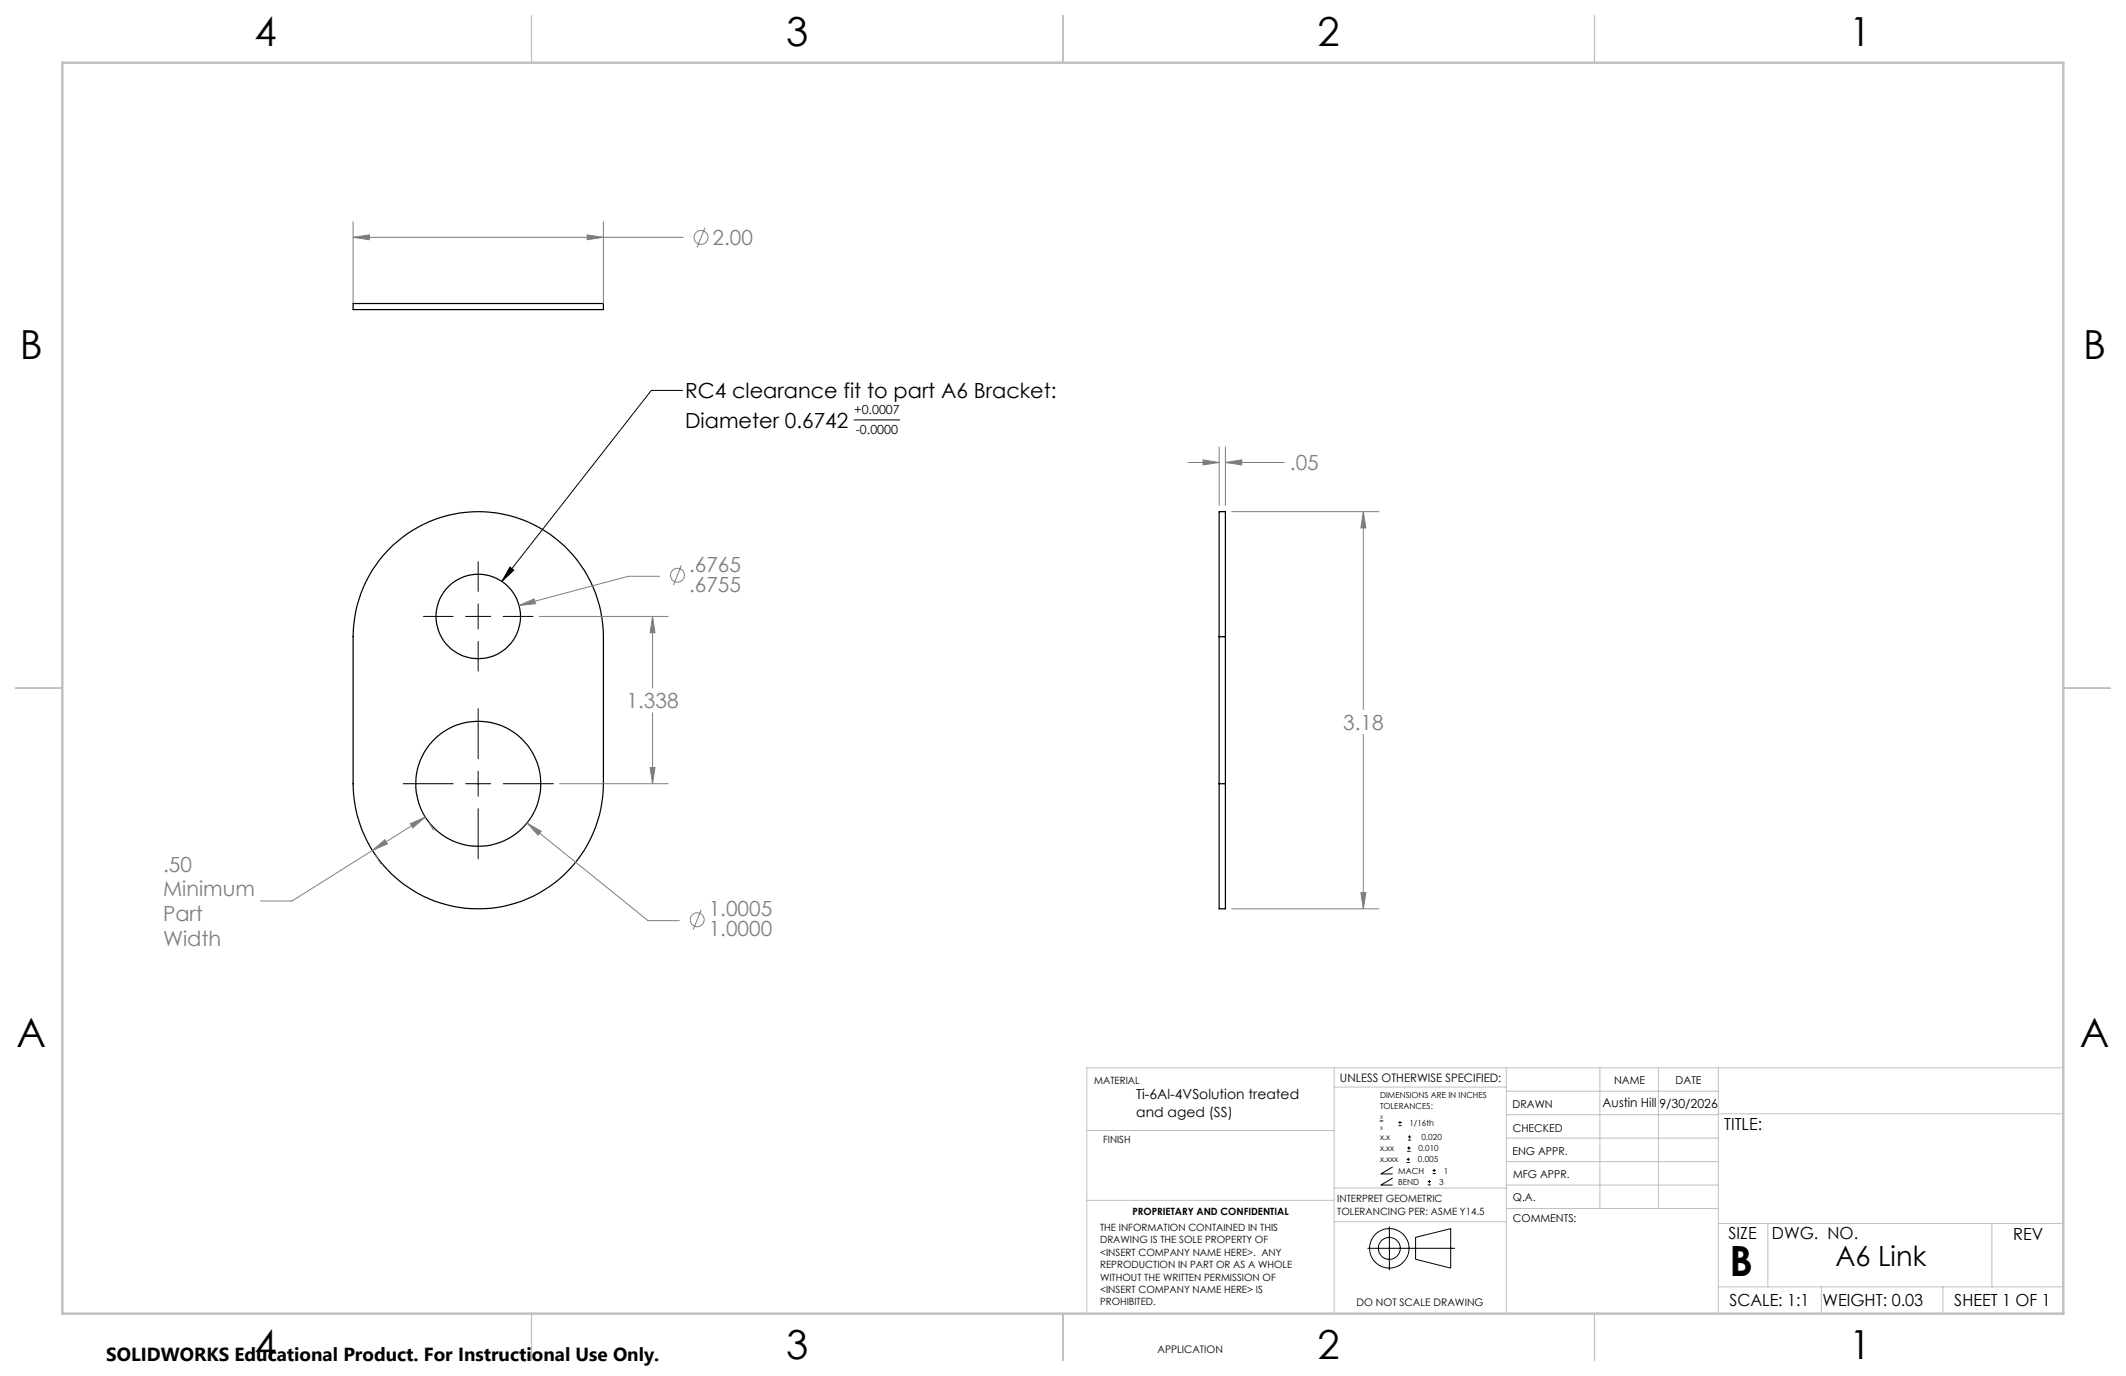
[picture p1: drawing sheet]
<svg xmlns="http://www.w3.org/2000/svg" width="432mm" height="279mm" viewBox="0 0 432 279" stroke-linecap="round" stroke-linejoin="round" font-family="sans-serif">
<g fill="none" stroke="#000" stroke-width=".25">
<path d="M71.7 61.6h50.9v1.3h-50.9zM79.6 110.9a25.4 25.4 0 0 1 27.6-5 25.4 25.4 0 0 1 15.4 23.4v29.8a25.4 25.4 0 0 1-25.5 25.4 25.4 25.4 0 0 1-25.4-25.4v-29.8a25.6 25.6 0 0 1 7.9-18.4zM247.6 129.3v-25.4h1.3v25.4M247.6 129.3h1.3M247.6 129.3v29.8M248.9 129.3v29.8M247.6 159.1v25.4h1.3v-25.4M247.6 159.1h1.3"/>
<circle cx="97.1" cy="125.2" r="8.6"/>
<circle cx="97.1" cy="159.1" r="12.7"/>
</g>
<g fill="none" stroke="#808080" stroke-width=".2">
<path d="M133.9 117h-6.3l-22.2 5.9M138.4 114.8l-1.6 4M105.4 122.9l3.1-1.3 .3 1z"/>
<circle cx="137.6" cy="116.8" r="1.4"/>
</g>
<g fill="none" stroke="#c0c0c0" stroke-width=".2">
<path d="M271 216.8v49.9M305.9 216.8v49.9M324.9 216.8v28.6M336.8 216.8v28.6M349 216.8v49.9M419.1 216.8h-198.4v49.9M220.7 229.6h50.3M271 220.7h34.9M305.9 231.1h43.1M305.9 226.3h43.1M305.9 221.6h43.1M305.9 235.9h43.1"/>
<path d="M349 226.2h70.1M220.7 243.7h50.3M271 248.1h35M271 241.2h35M305.9 240.6h43.1M306 245.4h43M349 248.4h70.1M359.1 248.4v12.9M404.6 248.4v12.9M349 261.3h70.1M369.9 261.3v5.4M394.6 261.3v5.4"/>
</g>
<path d="M107.9 3.2v9.5M215.9 3.2v9.5M323.8 3.2v9.5M3.1 139.7h9.6M419.1 139.7h9.5M107.9 266.7v9.6M215.9 266.7v9.6M323.8 266.7v9.6" fill="none" stroke="#c0c0c0" stroke-width=".25"/>
<path d="M12.7 12.7h406.4v254h-406.4z" fill="none" stroke="#c0c0c0" stroke-width=".5"/>
<path d="M105.4 122.9l3.1-1.3 .3 1z" fill="#808080"/>
<g fill="none" stroke="#808080" stroke-width=".2">
<path d="M107 167.1l2.9 1.7-.6 .8zM107 167.1l24.6 19.8h6.4M142.4 184.7l-1.6 4.1"/>
<circle cx="141.6" cy="186.7" r="1.42"/>
</g>
<path d="M107 167.1l2.9 1.7-.6 .8z" fill="#808080"/>
<path d="M109.5 125.2h26.2M132.5 125.2v14.5M113.6 159.1h22.1M132 155.9h1l-.5 3.2zM132.5 144.7v14.4" fill="none" stroke="#808080" stroke-width=".2"/>
<path d="M132 155.9h1l-.5 3.2z" fill="#808080"/>
<path d="M132.5 125.2l.5 3.3h-1z" fill="none" stroke="#808080" stroke-width=".2"/>
<path d="M132.5 125.2l.5 3.3h-1z" fill="#808080"/>
<path d="M76.3 173.7l1 1.7M83.3 167.3l3.1-1.4-2.5 2.2zM86.4 165.9l-27.1 17.1h-6.3M87.1 167l1 1.6" fill="none" stroke="#808080" stroke-width=".2"/>
<path d="M83.3 167.3l3.1-1.4-2.5 2.2z" fill="#808080"/>
<path d="M75.6 172.7l2.6-2.2 .5 .8z" fill="none" stroke="#808080" stroke-width=".2"/>
<path d="M75.6 172.7l2.6-2.2 .5 .8z" fill="#808080"/>
<g fill="none" stroke="#000" stroke-width=".2">
<path d="M138.6 79.3h-6.3l-30.4 38.8M173.5 85.3h9.2M97.1 114.1v6M103.6 115.1l.8 .7-2.5 2.3zM86 125.2h6M94.6 125.2h5.1M97.1 122.6v5.1M97.1 130.2v6.1M102.2 125.2h6.1M81.9 159.1h10.1M94.6 159.1h5.1M97.1 143.9v10.2"/>
<path d="M97.1 156.6v5.1M102.2 159.1h10.2M97.1 164.2v10.2"/>
</g>
<path d="M103.6 115.1l.8 .7-2.5 2.3z" fill="#000"/>
<g fill="none" stroke="#808080" stroke-width=".2">
<path d="M71.7 45v16.6M71.7 48.2h67M119.2 47.7l3.4 .5-3.4 .5zM122.6 45v16.6M143.2 46.2l-1.6 4"/>
<circle cx="142.4" cy="48.2" r="1.42"/>
</g>
<path d="M119.2 47.7l3.4 .5-3.4 .5z" fill="#808080"/>
<path d="M71.7 48.2l3.3-.5v1z" fill="none" stroke="#808080" stroke-width=".2"/>
<path d="M71.7 48.2l3.3-.5v1z" fill="#808080"/>
<path d="M241.3 93.9h6.3M244.3 93.4l3.3 .5-3.3 .5zM247.6 90.7v11.9M248.9 90.7v11.9M248.9 93.9h11.9" fill="none" stroke="#808080" stroke-width=".2"/>
<path d="M244.3 93.4l3.3 .5-3.3 .5z" fill="#808080"/>
<path d="M248.9 93.9l3.3-.5v1z" fill="none" stroke="#808080" stroke-width=".2"/>
<path d="M248.9 93.9l3.3-.5v1z" fill="#808080"/>
<path d="M250.2 103.9h29.9M276.9 103.9l.5 3.3h-1zM276.9 103.9v40.2M276.9 149.1v35.4M250.2 184.5h29.9" fill="none" stroke="#808080" stroke-width=".2"/>
<path d="M276.9 103.9l.5 3.3h-1z" fill="#808080"/>
<path d="M276.4 181.3h1l-.5 3.2z" fill="none" stroke="#808080" stroke-width=".2"/>
<path d="M276.4 181.3h1l-.5 3.2z" fill="#808080"/>
<g fill="none" stroke="#000" stroke-width=".2">
<path d="M280.3 227.6h.6M282.9 237l-2.4 1.4h2.4M282.9 239.2l-2.4 1.4h2.4M284 228.6h.7M284 227.9h.7M284.3 227.6v.6M285.7 236h.6M285.7 235.4h.6M285.8 233.8h.7M285.8 233.1h.7M286 231.5h.6M286 230.9h.6"/>
<path d="M286 235.1v.6M286.1 232.8v.7M286.3 230.5v.7M290 239.9h.6M290.3 239.6v.7M291 238.3h.6M291 237.7h.6M291.3 237.3v.7M277.7 253.5h17.8M282.2 249v8.9M287.5 251.2l7.1-1.7v8l-7.1-1.8zM290 240.6h.6"/>
<circle cx="282.2" cy="253.5" r="4"/>
<circle cx="282.2" cy="253.5" r="2.23"/>
</g>
<text font-size="8.5" x="351.3" y="259">B</text>
<g font-size="8.1">
<text x="51.7" y="9.3">4</text>
<text x="159.7" y="9.3">3</text>
<text x="267.6" y="9.3">2</text>
<text x="375.6" y="9.3">1</text>
<text x="4" y="72.8">B</text>
<text x="423.1" y="72.8">B</text>
<text x="3.3" y="212.5">A</text>
<text x="422.4" y="212.5">A</text>
<text x="51.7" y="276">4</text>
<text x="159.7" y="276">3</text>
<text x="267.6" y="276">2</text>
<text x="375.6" y="276">1</text>
</g>
<text font-size="5.6" x="372.8" y="257">A6 Link</text>
<g font-size="4.2" fill="#808080">
<text x="144.7" y="49.7">2.00</text>
<text x="262" y="95.5">.05</text>
<text x="139.9" y="116.1">.6765</text>
<text x="139.9" y="120.2">.6755</text>
<text x="127.3" y="143.8">1.338</text>
<text x="272.8" y="148.2">3.18</text>
<text x="33.1" y="177">.50</text>
<text x="33.1" y="182">Minimum</text>
<text x="33.1" y="187.1">Part</text>
<text x="143.9" y="186">1.0005</text>
<text x="143.9" y="190.1">1.0000</text>
<text x="33.1" y="192.1">Width</text>
</g>
<g font-size="4.2">
<text x="139.2" y="80.9">RC4 clearance fit to part A6 Bracket:</text>
<text x="139.2" y="86.9">Diameter 0.6742</text>
</g>
<text font-size="3.8" x="21.6" y="276.3">SOLIDWORKS Educational Product. For Instructional Use Only.</text>
<g font-size="3.4">
<text x="350.2" y="229.5">TITLE:</text>
<text x="351.1" y="251.6">SIZE</text>
<text x="359.9" y="251.6">DWG. NO.</text>
<text x="408.9" y="251.7">REV</text>
<text x="351.2" y="265.2">SCALE: 1:1</text>
<text x="370.1" y="265.3">WEIGHT: 0.03</text>
<text x="396.9" y="265.2">SHEET 1 OF 1</text>
</g>
<g font-size="2.8">
<text x="230.8" y="223.1">Ti-6Al-4VSolution treated</text>
<text x="230.8" y="226.9">and aged (SS)</text>
</g>
<g font-size="2.5">
<text x="173.5" y="84.1">+0.0007</text>
<text x="173.8" y="88.2">-0.0000</text>
<text x="325.5" y="224.8">Austin Hill</text>
<text x="337" y="224.9">9/30/2026</text>
</g>
<text font-size="2.4" x="272.2" y="219.7">UNLESS OTHERWISE SPECIFIED:</text>
<g font-size="2.2">
<text x="327.8" y="220.1">NAME</text>
<text x="340.3" y="220.2">DATE</text>
<text x="307.2" y="224.9">DRAWN</text>
<text x="307.3" y="229.8">CHECKED</text>
<text x="307.2" y="234.4">ENG APPR.</text>
<text x="307.3" y="239.2">MFG APPR.</text>
<text x="307.3" y="243.9">Q.A.</text>
<text x="307.3" y="248.1">COMMENTS:</text>
</g>
<g font-size="2.1">
<text x="275.5" y="265.1">DO NOT SCALE DRAWING</text>
<text x="235.1" y="274.7">APPLICATION</text>
</g>
<g font-size="2">
<text x="222.2" y="220.1">MATERIAL</text>
<text x="224.1" y="232.1">FINISH</text>
<text x="271.6" y="244.1">INTERPRET GEOMETRIC</text>
<text x="223.4" y="249.9">THE INFORMATION CONTAINED IN THIS</text>
<text x="230" y="246.6">PROPRIETARY AND CONFIDENTIAL</text>
<text x="271.6" y="246.6">TOLERANCING PER: ASME Y14.5</text>
<text x="223.4" y="252.4">DRAWING IS THE SOLE PROPERTY OF</text>
<text x="223.4" y="255">&lt;INSERT COMPANY NAME HERE&gt;. ANY</text>
<text x="223.4" y="257.5">REPRODUCTION IN PART OR AS A WHOLE</text>
<text x="223.4" y="260">WITHOUT THE WRITTEN PERMISSION OF</text>
<text x="223.4" y="262.5">&lt;INSERT COMPANY NAME HERE&gt; IS</text>
<text x="223.4" y="265.1">PROHIBITED.</text>
</g>
<g font-size="1.7">
<text x="280.3" y="223">DIMENSIONS ARE IN INCHES</text>
<text x="280.3" y="225.3">TOLERANCES:</text>
<text x="280.3" y="231.5">x.x</text>
<text x="280.3" y="233.8">x.xx</text>
<text x="286.3" y="228.6">1/16th</text>
<text x="288.1" y="233.8">0.010</text>
<text x="288.7" y="231.5">0.020</text>
<text x="280.3" y="236">x.xxx</text>
<text x="284" y="238.3">MACH</text>
<text x="288" y="236">0.005</text>
<text x="293.2" y="238.3">1</text>
<text x="284" y="240.6">BEND</text>
<text x="292.3" y="240.6">3</text>
</g>
<g font-size="1">
<text x="280.3" y="227.2">X</text>
<text x="280.3" y="229.4">X</text>
</g>
</svg>
